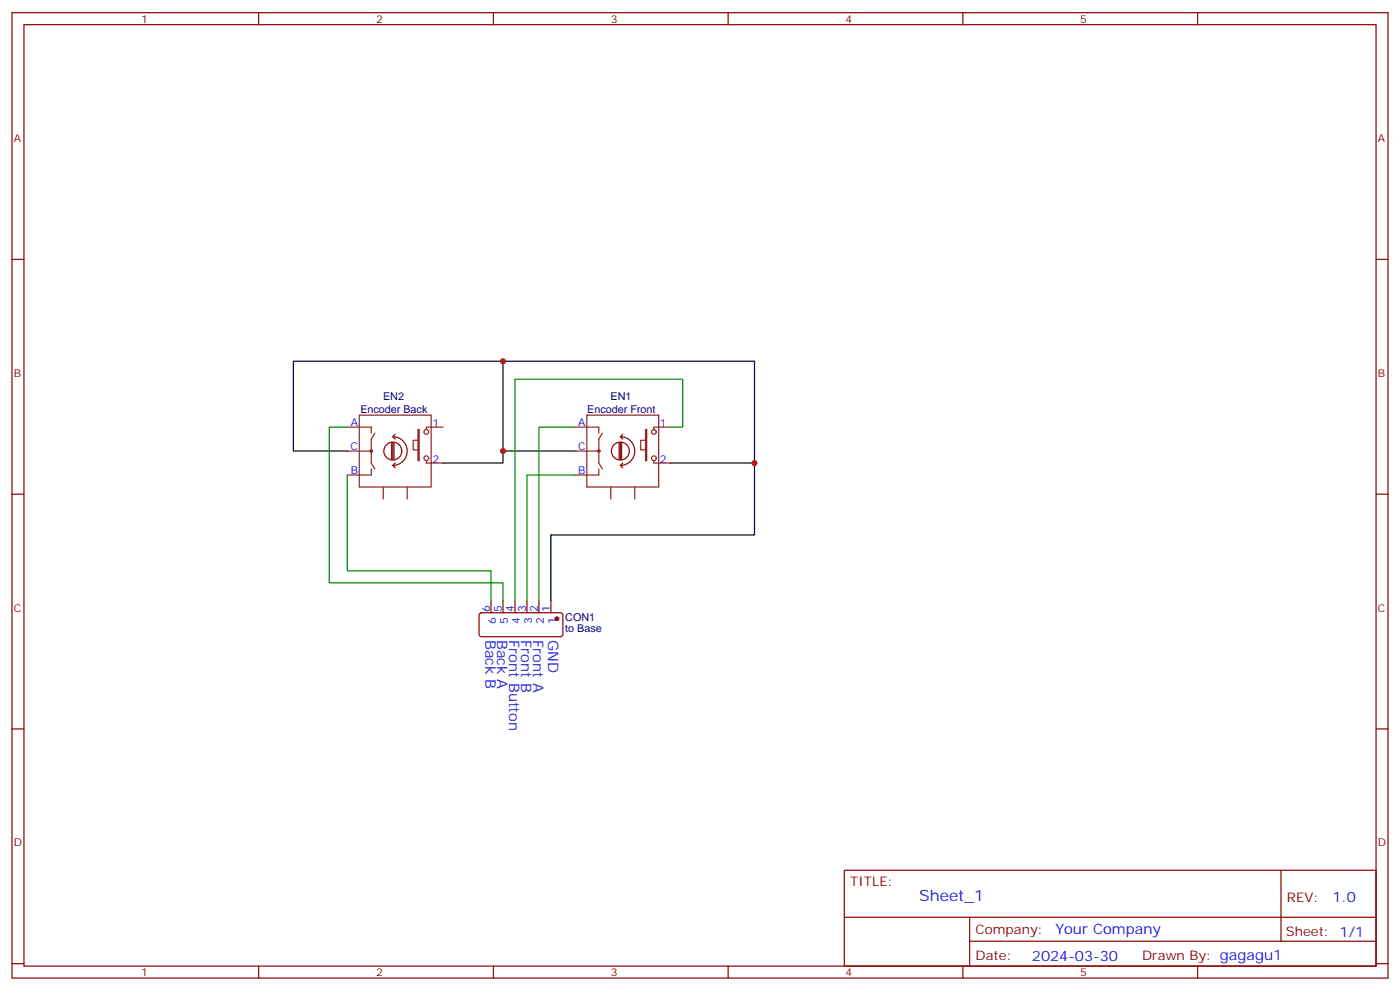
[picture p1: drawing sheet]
<svg xmlns="http://www.w3.org/2000/svg" width="412mm" height="292mm" viewBox="0 0 412 292" stroke-linecap="round" stroke-linejoin="round" font-family="sans-serif">
<g fill="none" stroke="#870000" stroke-width=".35">
<path d="M3.5 3.7h405.4v284.4h-405.4zM7.1 7.3h398.2v277.3h-398.2zM76.2 3.7v3.6M145.3 3.7v3.6M214.5 3.7v3.6M283.6 3.7v3.6M352.8 3.7v3.6M3.5 76.4h3.6M405.3 76.4h3.6M3.5 145.6h3.6M405.3 145.6h3.6M144.6 177v3.5"/>
<path d="M148.2 177v3.5M151.7 177v3.5M155.2 177v3.5M158.7 177v3.5M162.3 177v3.5M141.3 180.7l.5-.2h23.6l.4 .7-.1 5.9-.6 .4h-23.6l-.4-.7v-5.6zM3.5 214.7h3.6M405.3 214.7h3.6M248.7 256.3h156.6v28.3h-156.6zM377.3 256.4v20.8M248.7 270.2h156.5M285.6 277.2h119.6"/>
<path d="M285.6 270.2v14.1M3.5 283.8h3.6M76.2 284.6v3.5M145.3 284.6v3.5M214.5 284.6v3.5M283.6 284.6v3.5M352.8 284.6v3.5M405.3 283.8h3.6"/>
</g>
<g fill="none" stroke="#8c2424" stroke-width=".35">
<path d="M102.3 125.8h7.1v1.8M102.3 132.9h7.1M105.8 122.3h21.2v21.1h-21.2zM109.4 138.1v1.8h-7.1M110.4 127.6l-1 1.7v7.1l1 1.7M123.1 126.5h.4v9.2h-.4zM123.1 129.7h-1.4v2.8h1.4M125.6 135.7v.7h4.9M130.5 125.8h-4.9v.7M169.3 132.9h7.1M169.3 125.8h7.1v1.8M172.9 122.3h21.1v21.1h-21.1z"/>
<path d="M176.4 138.1v1.8h-7.1M177.4 127.6l-1 1.7v7.1l1 1.7M190.1 126.5h.4v9.2h-.4zM190.1 129.7h-1.4v2.8h1.4M192.6 135.7v.7h5M197.6 125.8h-5v.7M112.9 143.4v3.6M119.9 143.4v3.6M179.9 143.4v3.6M187 143.4v3.6"/>
<circle cx="109.4" cy="132.9" r=".35"/>
<circle cx="125.6" cy="135" r=".71"/>
<circle cx="125.6" cy="127.2" r=".71"/>
<circle cx="176.4" cy="132.9" r=".35"/>
<circle cx="192.6" cy="127.2" r=".71"/>
<circle cx="192.6" cy="135" r=".71"/>
</g>
<g fill="none" stroke="#850000" stroke-width=".35">
<path d="M115.4 130.4v4.9M115.7 128.6a4.2 4.2 0 0 1 4.2 4.3 4.2 4.2 0 0 1-4.2 4.2M115.7 137.1l.7 .7M115.7 130.4v4.9M115.7 128.6l.7 .7M116.1 130.4v4.9M116.4 136.4l-.7 .7M116.4 127.9l-.7 .7M118.4 132.9a2.65 2.65 0 0 0-3.8-2.4 2.65 2.65 0 0 0-.6 4.4 2.65 2.65 0 0 0 4.3-1.3l.1-.6M182.4 130.4v4.9M182.7 128.6a4.2 4.2 0 0 1 4.3 4.3 4.2 4.2 0 0 1-4.3 4.2M182.7 137.1l.7 .7"/>
<path d="M182.7 130.4v4.9M182.7 128.6l.7 .7M183.1 130.4v4.9M183.4 136.4l-.7 .7M183.4 127.9l-.7 .7M185.4 132.9a2.65 2.65 0 0 0-3.8-2.4 2.65 2.65 0 0 0-.6 4.4 2.65 2.65 0 0 0 4.3-1.3l.1-.6"/>
</g>
<path d="M148.2 106.4v30h-17.7M102.3 132.9h-15.9v-26.5h135.8v30h-24.6M148.2 132.9h21.1M222.2 136.4v21.2h-59.9v19.4" fill="none" stroke="#000" stroke-width=".35"/>
<circle cx="164" cy="182.2" r=".53" fill="#870000" stroke="#870000" stroke-width=".35"/>
<path d="M102.3 125.8h-5.3v45.9h51.2v5.3M102.3 139.9v28.2h42.3v8.9M169.3 125.8h-10.6v51.2M169.3 139.9h-14.1v37.1M197.6 125.8h3.5v-14.1h-49.4v65.3" fill="none" stroke="#008700" stroke-width=".35"/>
<g fill="#c00">
<circle cx="222.3" cy="136.4" r=".88"/>
<circle cx="148.2" cy="106.4" r=".88"/>
<circle cx="148.2" cy="132.9" r=".88"/>
</g>
<text font-size="4.6" fill="#00f" x="270.8" y="265.4">Sheet_1</text>
<g font-size="4.2" fill="#00f">
<text x="143" y="188.5" transform="rotate(90 143 188.5)">Back B</text>
<text x="146.5" y="188.5" transform="rotate(90 146.5 188.5)">Back A</text>
<text x="150" y="188.5" transform="rotate(90 150 188.5)">Front Button</text>
<text x="153.6" y="188.5" transform="rotate(90 153.6 188.5)">Front B</text>
<text x="157.1" y="188.5" transform="rotate(90 157.1 188.5)">Front A</text>
<text x="161.5" y="188.4" transform="rotate(90 161.5 188.4)">GND</text>
<text x="392.5" y="265.6">1.0</text>
<text x="310.9" y="275.2">Your Company</text>
<text x="304" y="283">2024-03-30</text>
</g>
<g font-size="3.9" fill="#800">
<text x="250.5" y="260.9">TITLE:</text>
<text x="379.1" y="265.6">REV:</text>
<text x="287.4" y="275.1">Company:</text>
<text x="378.7" y="275.7">Sheet: 1/1</text>
<text x="287.4" y="282.8">Date:</text>
<text x="336.4" y="282.9">Drawn By: gagagu1</text>
</g>
<g font-size="3.2" fill="#800">
<text x="41.6" y="6.7">1</text>
<text x="110.8" y="6.7">2</text>
<text x="179.9" y="6.7">3</text>
<text x="249.1" y="6.7">4</text>
<text x="318.2" y="6.7">5</text>
<text x="4.1" y="41.8">A</text>
<text x="405.9" y="41.8">A</text>
<text x="4.1" y="111">B</text>
<text x="405.9" y="111">B</text>
<text x="4.1" y="180.1">C</text>
<text x="405.9" y="180.1">C</text>
<text x="4.1" y="249.3">D</text>
<text x="405.9" y="249.3">D</text>
<text x="41.6" y="287.5">1</text>
<text x="110.8" y="287.5">2</text>
<text x="179.9" y="287.5">3</text>
<text x="249.1" y="287.5">4</text>
<text x="318.2" y="287.5">5</text>
</g>
<g font-size="3.2" fill="#000080">
<text x="112.9" y="117.8">EN2</text>
<text x="179.9" y="117.8">EN1</text>
<text x="106.1" y="121.6">Encoder Back</text>
<text x="173" y="121.6">Encoder Front</text>
<text x="166.5" y="183">CON1</text>
<text x="166.5" y="186.2">to Base</text>
</g>
<g font-size="3.2" fill="#00f">
<text x="103.3" y="125.4">A</text>
<text x="127.4" y="125.8">1</text>
<text x="170.3" y="125.4">A</text>
<text x="194.4" y="125.8">1</text>
<text x="103.3" y="132.5">C</text>
<text x="127.4" y="136.4">2</text>
<text x="170.3" y="132.5">C</text>
<text x="194.4" y="136.4">2</text>
<text x="103.3" y="139.6">B</text>
<text x="170.3" y="139.6">B</text>
<text x="144.3" y="180.3" transform="rotate(-90 144.3 180.3)">6</text>
<text x="146" y="183.8" transform="rotate(-90 146 183.8)">6</text>
<text x="147.8" y="180.3" transform="rotate(-90 147.8 180.3)">5</text>
<text x="149.6" y="183.8" transform="rotate(-90 149.6 183.8)">5</text>
<text x="151.3" y="180.3" transform="rotate(-90 151.3 180.3)">4</text>
<text x="153.1" y="183.8" transform="rotate(-90 153.1 183.8)">4</text>
<text x="154.9" y="180.3" transform="rotate(-90 154.9 180.3)">3</text>
<text x="156.6" y="183.8" transform="rotate(-90 156.6 183.8)">3</text>
<text x="158.4" y="180.3" transform="rotate(-90 158.4 180.3)">2</text>
<text x="160.2" y="183.8" transform="rotate(-90 160.2 183.8)">2</text>
<text x="161.9" y="180.3" transform="rotate(-90 161.9 180.3)">1</text>
<text x="163.7" y="183.8" transform="rotate(-90 163.7 183.8)">1</text>
</g>
</svg>
